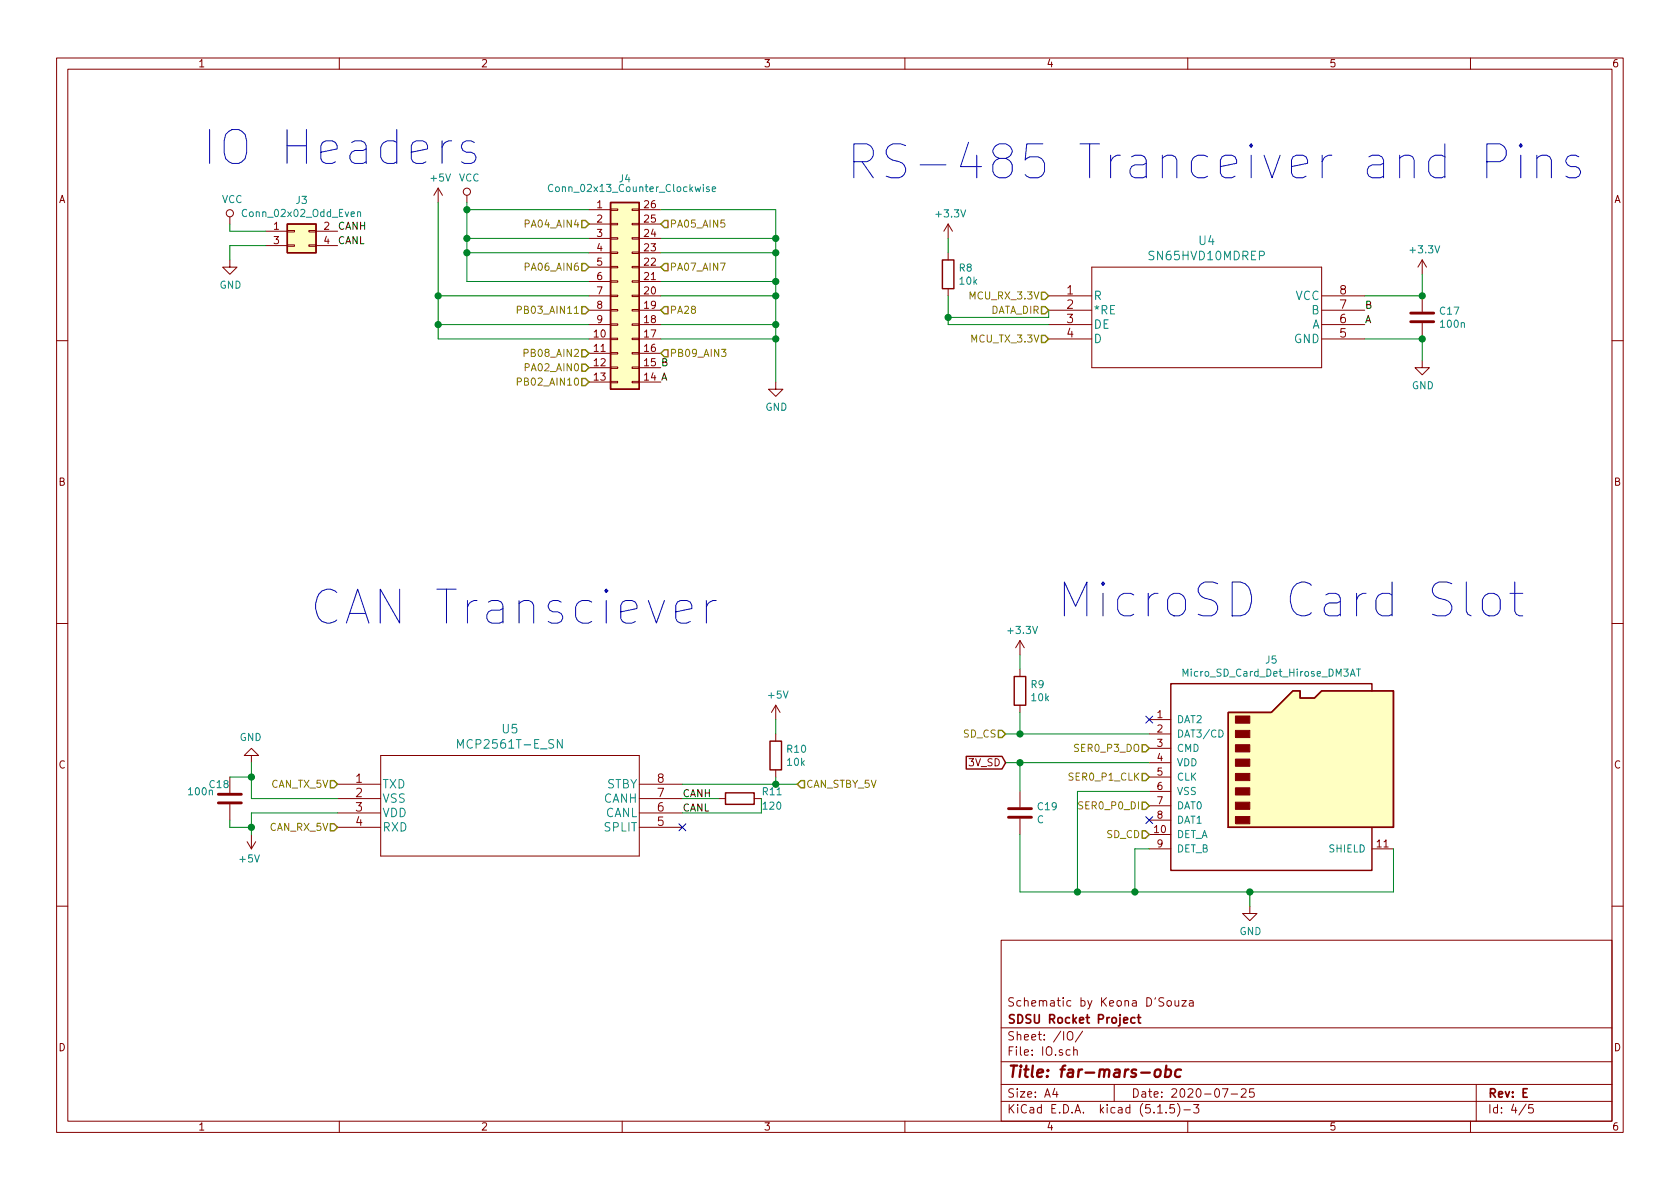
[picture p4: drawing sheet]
EESchema Schematic File Version 4
EELAYER 30 0
EELAYER END
$Descr A4 11693 8268
encoding utf-8
Sheet 4 5
Title "far-mars-obc"
Date "2020-07-25"
Rev "E"
Comp "SDSU Rocket Project"
Comment1 "Schematic by Keona D'Souza"
Comment2 ""
Comment3 ""
Comment4 ""
$EndDescr
Text Notes 1400 1150 0    236  ~ 0
IO Headers\n
$Comp
L Connector_Generic:Conn_02x02_Odd_Even J?
U 1 1
P 2050 1600
AR Path="/5F596132" Ref="J?"  Part="1" 
AR Path="/5F590658/5F596132" Ref="J3"  Part="1" 
AR Path="/5F226419/5F596132" Ref="J?"  Part="1" 
F 0 "J3" H 2100 1817 50  0000 C CNN
F 1 "Conn_02x02_Odd_Even" H 2100 1726 50  0000 C CNN
F 2 "" H 2050 1600 50  0001 C CNN
F 3 "~" H 2050 1600 50  0001 C CNN
	1    2050 1600
	1    0    0    -1  
$EndComp
$Comp
L power:VCC #PWR?
U 1 1
P 1600 1550
AR Path="/5F596138" Ref="#PWR?"  Part="1" 
AR Path="/5F590658/5F596138" Ref="#PWR031"  Part="1" 
AR Path="/5F226419/5F596138" Ref="#PWR?"  Part="1" 
F 0 "#PWR031" H 1600 1400 50  0001 C CNN
F 1 "VCC" H 1617 1723 50  0000 C CNN
F 2 "" H 1600 1550 50  0001 C CNN
F 3 "" H 1600 1550 50  0001 C CNN
	1    1600 1550
	1    0    0    -1  
$EndComp
$Comp
L power:GND #PWR?
U 1 1
P 1600 1800
AR Path="/5F59613E" Ref="#PWR?"  Part="1" 
AR Path="/5F590658/5F59613E" Ref="#PWR033"  Part="1" 
AR Path="/5F226419/5F59613E" Ref="#PWR?"  Part="1" 
F 0 "#PWR033" H 1600 1550 50  0001 C CNN
F 1 "GND" H 1605 1627 50  0000 C CNN
F 2 "" H 1600 1800 50  0001 C CNN
F 3 "" H 1600 1800 50  0001 C CNN
	1    1600 1800
	1    0    0    -1  
$EndComp
Wire Wire Line
	1600 1600 1600 1550
Wire Wire Line
	1600 1600 1850 1600
Wire Wire Line
	1600 1700 1600 1800
Wire Wire Line
	1600 1700 1850 1700
Text Label 2350 1600 0    50   ~ 0
CANH
Text Label 2350 1700 0    50   ~ 0
CANL
$Comp
L Connector_Generic:Conn_02x13_Counter_Clockwise J?
U 1 1
P 4300 2050
AR Path="/5F59614A" Ref="J?"  Part="1" 
AR Path="/5F590658/5F59614A" Ref="J4"  Part="1" 
AR Path="/5F226419/5F59614A" Ref="J?"  Part="1" 
F 0 "J4" H 4350 2867 50  0000 C CNN
F 1 "Conn_02x13_Counter_Clockwise" H 4400 2800 50  0000 C CNN
F 2 "" H 4300 2050 50  0001 C CNN
F 3 "~" H 4300 2050 50  0001 C CNN
	1    4300 2050
	1    0    0    -1  
$EndComp
$Comp
L power:VCC #PWR?
U 1 1
P 3250 1400
AR Path="/5F596150" Ref="#PWR?"  Part="1" 
AR Path="/5F590658/5F596150" Ref="#PWR030"  Part="1" 
AR Path="/5F226419/5F596150" Ref="#PWR?"  Part="1" 
F 0 "#PWR030" H 3250 1250 50  0001 C CNN
F 1 "VCC" H 3267 1573 50  0000 C CNN
F 2 "" H 3250 1400 50  0001 C CNN
F 3 "" H 3250 1400 50  0001 C CNN
	1    3250 1400
	1    0    0    -1  
$EndComp
$Comp
L power:GND #PWR?
U 1 1
P 5400 2650
AR Path="/5F596156" Ref="#PWR?"  Part="1" 
AR Path="/5F590658/5F596156" Ref="#PWR036"  Part="1" 
AR Path="/5F226419/5F596156" Ref="#PWR?"  Part="1" 
F 0 "#PWR036" H 5400 2400 50  0001 C CNN
F 1 "GND" H 5405 2477 50  0000 C CNN
F 2 "" H 5400 2650 50  0001 C CNN
F 3 "" H 5400 2650 50  0001 C CNN
	1    5400 2650
	1    0    0    -1  
$EndComp
Wire Wire Line
	5400 1450 5400 1650
Wire Wire Line
	4600 1450 5400 1450
Wire Wire Line
	3250 1450 4100 1450
Wire Wire Line
	4600 1650 5400 1650
Connection ~ 5400 1650
Wire Wire Line
	4100 1650 3250 1650
Wire Wire Line
	3250 1400 3250 1450
Connection ~ 3250 1450
Wire Wire Line
	3250 1450 3250 1650
Connection ~ 3250 1650
Wire Wire Line
	4600 1750 5400 1750
Wire Wire Line
	5400 1650 5400 1750
Connection ~ 5400 1750
Wire Wire Line
	5400 1750 5400 1950
Wire Wire Line
	4100 1750 3250 1750
Wire Wire Line
	4100 1950 3250 1950
Wire Wire Line
	3250 1650 3250 1750
Connection ~ 3250 1750
Wire Wire Line
	3250 1750 3250 1950
Wire Wire Line
	4600 1950 5400 1950
Connection ~ 5400 1950
Wire Wire Line
	5400 1950 5400 2050
Wire Wire Line
	4100 2050 3050 2050
$Comp
L power:+5V #PWR?
U 1 1
P 3050 1400
AR Path="/5F596173" Ref="#PWR?"  Part="1" 
AR Path="/5F590658/5F596173" Ref="#PWR029"  Part="1" 
AR Path="/5F226419/5F596173" Ref="#PWR?"  Part="1" 
F 0 "#PWR029" H 3050 1250 50  0001 C CNN
F 1 "+5V" H 3065 1573 50  0000 C CNN
F 2 "" H 3050 1400 50  0001 C CNN
F 3 "" H 3050 1400 50  0001 C CNN
	1    3050 1400
	1    0    0    -1  
$EndComp
Wire Wire Line
	4600 2050 5400 2050
Connection ~ 5400 2050
Wire Wire Line
	5400 2050 5400 2250
Wire Wire Line
	4100 2250 3050 2250
Wire Wire Line
	3050 1400 3050 2050
Connection ~ 3050 2050
Wire Wire Line
	3050 2050 3050 2250
Wire Wire Line
	4600 2250 5400 2250
Connection ~ 5400 2250
Wire Wire Line
	5400 2250 5400 2350
Wire Wire Line
	4100 2350 3050 2350
Wire Wire Line
	3050 2350 3050 2250
Connection ~ 3050 2250
Wire Wire Line
	4600 2350 5400 2350
Connection ~ 5400 2350
Wire Wire Line
	5400 2350 5400 2650
Text Label 4750 5550 0    50   ~ 0
CANH
Text Label 4750 5650 0    50   ~ 0
CANL
NoConn ~ 4750 5750
$Comp
L Device:R R?
U 1 1
P 5150 5550
AR Path="/5F599038" Ref="R?"  Part="1" 
AR Path="/5F590658/5F599038" Ref="R11"  Part="1" 
AR Path="/5F226419/5F599038" Ref="R?"  Part="1" 
F 0 "R11" V 5100 5700 50  0000 L CNN
F 1 "120" V 5200 5700 50  0000 L CNN
F 2 "" V 5080 5550 50  0001 C CNN
F 3 "~" H 5150 5550 50  0001 C CNN
	1    5150 5550
	0    1    1    0   
$EndComp
Wire Wire Line
	4750 5550 5000 5550
Wire Wire Line
	5300 5550 5300 5650
Wire Wire Line
	5300 5650 4750 5650
Wire Wire Line
	4750 5450 5400 5450
Wire Wire Line
	5400 5450 5400 5400
Wire Wire Line
	5400 5100 5400 5000
$Comp
L power:+5V #PWR?
U 1 1
P 5400 5000
AR Path="/5F599044" Ref="#PWR?"  Part="1" 
AR Path="/5F590658/5F599044" Ref="#PWR038"  Part="1" 
AR Path="/5F226419/5F599044" Ref="#PWR?"  Part="1" 
F 0 "#PWR038" H 5400 4850 50  0001 C CNN
F 1 "+5V" H 5415 5173 50  0000 C CNN
F 2 "" H 5400 5000 50  0001 C CNN
F 3 "" H 5400 5000 50  0001 C CNN
	1    5400 5000
	1    0    0    -1  
$EndComp
$Comp
L Device:C C?
U 1 1
P 1600 5550
AR Path="/5F59904A" Ref="C?"  Part="1" 
AR Path="/5F590658/5F59904A" Ref="C18"  Part="1" 
AR Path="/5F226419/5F59904A" Ref="C?"  Part="1" 
F 0 "C18" H 1450 5650 50  0000 L CNN
F 1 "100n" H 1300 5600 50  0000 L CNN
F 2 "" H 1638 5400 50  0001 C CNN
F 3 "~" H 1600 5550 50  0001 C CNN
	1    1600 5550
	1    0    0    -1  
$EndComp
$Comp
L power:GND #PWR?
U 1 1
P 1750 5300
AR Path="/5F599050" Ref="#PWR?"  Part="1" 
AR Path="/5F590658/5F599050" Ref="#PWR039"  Part="1" 
AR Path="/5F226419/5F599050" Ref="#PWR?"  Part="1" 
F 0 "#PWR039" H 1750 5050 50  0001 C CNN
F 1 "GND" H 1755 5127 50  0000 C CNN
F 2 "" H 1750 5300 50  0001 C CNN
F 3 "" H 1750 5300 50  0001 C CNN
	1    1750 5300
	-1   0    0    1   
$EndComp
$Comp
L power:+5V #PWR?
U 1 1
P 1750 5800
AR Path="/5F599056" Ref="#PWR?"  Part="1" 
AR Path="/5F590658/5F599056" Ref="#PWR040"  Part="1" 
AR Path="/5F226419/5F599056" Ref="#PWR?"  Part="1" 
F 0 "#PWR040" H 1750 5650 50  0001 C CNN
F 1 "+5V" H 1765 5973 50  0000 C CNN
F 2 "" H 1750 5800 50  0001 C CNN
F 3 "" H 1750 5800 50  0001 C CNN
	1    1750 5800
	-1   0    0    1   
$EndComp
Wire Wire Line
	2350 5550 1750 5550
Wire Wire Line
	2350 5650 1750 5650
Wire Wire Line
	1750 5650 1750 5750
Wire Wire Line
	1600 5400 1750 5400
Wire Wire Line
	1750 5300 1750 5400
Connection ~ 1750 5400
Wire Wire Line
	1750 5400 1750 5550
Wire Wire Line
	1600 5700 1600 5750
Wire Wire Line
	1600 5750 1750 5750
Connection ~ 1750 5750
Wire Wire Line
	1750 5750 1750 5800
Text Notes 2150 4350 0    236  ~ 0
CAN Transciever\n
$Comp
L Device:R R?
U 1 1
P 5400 5250
AR Path="/5F599068" Ref="R?"  Part="1" 
AR Path="/5F590658/5F599068" Ref="R10"  Part="1" 
AR Path="/5F226419/5F599068" Ref="R?"  Part="1" 
F 0 "R10" H 5470 5296 50  0000 L CNN
F 1 "10k" H 5470 5205 50  0000 L CNN
F 2 "" V 5330 5250 50  0001 C CNN
F 3 "~" H 5400 5250 50  0001 C CNN
	1    5400 5250
	1    0    0    -1  
$EndComp
$Comp
L Device:C C?
U 1 1
P 9900 2200
AR Path="/5F59C6F9" Ref="C?"  Part="1" 
AR Path="/5F590658/5F59C6F9" Ref="C17"  Part="1" 
AR Path="/5F226419/5F59C6F9" Ref="C?"  Part="1" 
F 0 "C17" H 10015 2246 50  0000 L CNN
F 1 "100n" H 10015 2155 50  0000 L CNN
F 2 "" H 9938 2050 50  0001 C CNN
F 3 "~" H 9900 2200 50  0001 C CNN
	1    9900 2200
	1    0    0    -1  
$EndComp
$Comp
L power:+3.3V #PWR?
U 1 1
P 9900 1900
AR Path="/5F59C6FF" Ref="#PWR?"  Part="1" 
AR Path="/5F590658/5F59C6FF" Ref="#PWR034"  Part="1" 
AR Path="/5F226419/5F59C6FF" Ref="#PWR?"  Part="1" 
F 0 "#PWR034" H 9900 1750 50  0001 C CNN
F 1 "+3.3V" H 9915 2073 50  0000 C CNN
F 2 "" H 9900 1900 50  0001 C CNN
F 3 "" H 9900 1900 50  0001 C CNN
	1    9900 1900
	1    0    0    -1  
$EndComp
$Comp
L power:GND #PWR?
U 1 1
P 9900 2500
AR Path="/5F59C705" Ref="#PWR?"  Part="1" 
AR Path="/5F590658/5F59C705" Ref="#PWR035"  Part="1" 
AR Path="/5F226419/5F59C705" Ref="#PWR?"  Part="1" 
F 0 "#PWR035" H 9900 2250 50  0001 C CNN
F 1 "GND" H 9905 2327 50  0000 C CNN
F 2 "" H 9900 2500 50  0001 C CNN
F 3 "" H 9900 2500 50  0001 C CNN
	1    9900 2500
	1    0    0    -1  
$EndComp
Wire Wire Line
	9900 2350 9900 2500
Wire Wire Line
	9500 2350 9900 2350
Connection ~ 9900 2350
Wire Wire Line
	9900 1900 9900 2050
Wire Wire Line
	9500 2050 9900 2050
Connection ~ 9900 2050
$Comp
L Device:R R?
U 1 1
P 6600 1900
AR Path="/5F59C714" Ref="R?"  Part="1" 
AR Path="/5F590658/5F59C714" Ref="R8"  Part="1" 
AR Path="/5F226419/5F59C714" Ref="R?"  Part="1" 
F 0 "R8" H 6670 1946 50  0000 L CNN
F 1 "10k" H 6670 1855 50  0000 L CNN
F 2 "" V 6530 1900 50  0001 C CNN
F 3 "~" H 6600 1900 50  0001 C CNN
	1    6600 1900
	1    0    0    -1  
$EndComp
$Comp
L power:+3.3V #PWR?
U 1 1
P 6600 1650
AR Path="/5F59C71A" Ref="#PWR?"  Part="1" 
AR Path="/5F590658/5F59C71A" Ref="#PWR032"  Part="1" 
AR Path="/5F226419/5F59C71A" Ref="#PWR?"  Part="1" 
F 0 "#PWR032" H 6600 1500 50  0001 C CNN
F 1 "+3.3V" H 6615 1823 50  0000 C CNN
F 2 "" H 6600 1650 50  0001 C CNN
F 3 "" H 6600 1650 50  0001 C CNN
	1    6600 1650
	1    0    0    -1  
$EndComp
Wire Wire Line
	6600 1650 6600 1750
Wire Wire Line
	7300 2200 6600 2200
Wire Wire Line
	7300 2250 6600 2250
Text Notes 11050 1250 2    236  ~ 0
RS-485 Tranceiver and Pins\n
Text Notes 7350 4300 0    236  ~ 0
MicroSD Card Slot\n
NoConn ~ 8000 5000
NoConn ~ 8000 5700
$Comp
L power:GND #PWR041
U 1 1
P 8700 6300
AR Path="/5F590658/5F5A21EA" Ref="#PWR041"  Part="1" 
AR Path="/5F226419/5F5A21EA" Ref="#PWR?"  Part="1" 
F 0 "#PWR041" H 8700 6050 50  0001 C CNN
F 1 "GND" H 8705 6127 50  0000 C CNN
F 2 "" H 8700 6300 50  0001 C CNN
F 3 "" H 8700 6300 50  0001 C CNN
	1    8700 6300
	1    0    0    -1  
$EndComp
Wire Wire Line
	9700 5900 9700 6200
Wire Wire Line
	9700 6200 8700 6200
$Comp
L power:+3.3V #PWR037
U 1 1
P 7100 4550
AR Path="/5F590658/5F5A21F2" Ref="#PWR037"  Part="1" 
AR Path="/5F226419/5F5A21F2" Ref="#PWR?"  Part="1" 
F 0 "#PWR037" H 7100 4400 50  0001 C CNN
F 1 "+3.3V" H 7115 4723 50  0000 C CNN
F 2 "" H 7100 4550 50  0001 C CNN
F 3 "" H 7100 4550 50  0001 C CNN
	1    7100 4550
	1    0    0    -1  
$EndComp
$Comp
L Device:R R9
U 1 1
P 7100 4800
AR Path="/5F590658/5F5A21F8" Ref="R9"  Part="1" 
AR Path="/5F226419/5F5A21F8" Ref="R?"  Part="1" 
F 0 "R9" H 7170 4846 50  0000 L CNN
F 1 "10k" H 7170 4755 50  0000 L CNN
F 2 "" V 7030 4800 50  0001 C CNN
F 3 "~" H 7100 4800 50  0001 C CNN
	1    7100 4800
	1    0    0    -1  
$EndComp
Wire Wire Line
	7100 4550 7100 4650
Wire Wire Line
	7100 4950 7100 5100
Wire Wire Line
	7100 5100 8000 5100
$Comp
L Device:C C19
U 1 1
P 7100 5650
AR Path="/5F590658/5F5A2201" Ref="C19"  Part="1" 
AR Path="/5F226419/5F5A2201" Ref="C?"  Part="1" 
F 0 "C19" H 7215 5696 50  0000 L CNN
F 1 "C" H 7215 5605 50  0000 L CNN
F 2 "" H 7138 5500 50  0001 C CNN
F 3 "~" H 7100 5650 50  0001 C CNN
	1    7100 5650
	1    0    0    -1  
$EndComp
Wire Wire Line
	7100 5300 7100 5500
Wire Wire Line
	7100 5800 7100 6200
Wire Wire Line
	7100 6200 7500 6200
Connection ~ 8700 6200
Wire Wire Line
	7500 5500 7500 6200
Connection ~ 7500 6200
Wire Wire Line
	7500 6200 7900 6200
Wire Wire Line
	7500 5500 8000 5500
Wire Wire Line
	8700 6200 8700 6300
$Comp
L far-mars-custom:MCP2561T-E_SN U5
U 1 1
P 2350 5450
AR Path="/5F590658/5F1C9BFD" Ref="U5"  Part="1" 
AR Path="/5F226419/5F1C9BFD" Ref="U?"  Part="1" 
F 0 "U5" H 3550 5837 60  0000 C CNN
F 1 "MCP2561T-E_SN" H 3550 5731 60  0000 C CNN
F 2 "SOIC8-N_MC_MCH" H 3550 5690 60  0001 C CNN
F 3 "" H 2350 5450 60  0000 C CNN
	1    2350 5450
	1    0    0    -1  
$EndComp
$Comp
L far-mars-custom:SN65HVD10MDREP U4
U 1 1
P 7300 2050
AR Path="/5F590658/5F1CDA65" Ref="U4"  Part="1" 
AR Path="/5F226419/5F1CDA65" Ref="U?"  Part="1" 
F 0 "U4" H 8400 2437 60  0000 C CNN
F 1 "SN65HVD10MDREP" H 8400 2331 60  0000 C CNN
F 2 "D8" H 8400 2290 60  0001 C CNN
F 3 "" H 7300 2050 60  0000 C CNN
	1    7300 2050
	1    0    0    -1  
$EndComp
Text HLabel 2350 5450 0    50   Input ~ 0
CAN_TX_5V
Text HLabel 2350 5750 0    50   Input ~ 0
CAN_RX_5V
Text HLabel 5550 5450 2    50   Input ~ 0
CAN_STBY_5V
Wire Wire Line
	5400 5450 5550 5450
Connection ~ 5400 5450
Text HLabel 8000 5600 0    50   Input ~ 0
SER0_P0_DI
Text HLabel 8000 5400 0    50   Input ~ 0
SER0_P1_CLK
Text HLabel 8000 5200 0    50   Input ~ 0
SER0_P3_DO
Text HLabel 7000 5100 0    50   Input ~ 0
SD_CS
Text HLabel 7300 2050 0    50   Input ~ 0
MCU_RX_3.3V
Text HLabel 7300 2150 0    50   Input ~ 0
DATA_DIR
Text HLabel 7300 2350 0    50   Input ~ 0
MCU_TX_3.3V
Wire Wire Line
	6600 2050 6600 2200
Connection ~ 6600 2200
Wire Wire Line
	6600 2200 6600 2250
Wire Wire Line
	7300 2200 7300 2150
Text HLabel 4600 1550 2    50   Input ~ 0
PA05_AIN5
Text HLabel 4600 1850 2    50   Input ~ 0
PA07_AIN7
Text HLabel 4600 2150 2    50   Input ~ 0
PA28
Text HLabel 4600 2450 2    50   Input ~ 0
PB09_AIN3
Text HLabel 4100 1550 0    50   Input ~ 0
PA04_AIN4
Text HLabel 4100 1850 0    50   Input ~ 0
PA06_AIN6
Text HLabel 4100 2150 0    50   Input ~ 0
PB03_AIN11
Text HLabel 4100 2450 0    50   Input ~ 0
PB08_AIN2
Text HLabel 4100 2550 0    50   Input ~ 0
PA02_AIN0
Text HLabel 4100 2650 0    50   Input ~ 0
PB02_AIN10
Text GLabel 7000 5300 0    50   Input ~ 0
3V_SD
Wire Wire Line
	7000 5100 7100 5100
Connection ~ 7100 5100
Wire Wire Line
	7000 5300 7100 5300
Connection ~ 7100 5300
Wire Wire Line
	7100 5300 8000 5300
Text Label 4600 2550 0    50   ~ 0
B
Text Label 4600 2650 0    50   ~ 0
A
Text Label 9500 2150 0    50   ~ 0
B
Text Label 9500 2250 0    50   ~ 0
A
$Comp
L Connector:Micro_SD_Card_Det_Hirose_DM3AT J5
U 1 1
P 8900 5400
F 0 "J5" H 8850 6217 50  0000 C CNN
F 1 "Micro_SD_Card_Det_Hirose_DM3AT" H 8850 6126 50  0000 C CNN
F 2 "" H 10950 6100 50  0001 C CNN
F 3 "https://www.hirose.com/product/en/download_file/key_name/DM3/category/Catalog/doc_file_id/49662/?file_category_id=4&item_id=195&is_series=1" H 8900 5500 50  0001 C CNN
	1    8900 5400
	1    0    0    -1  
$EndComp
Wire Wire Line
	8000 5900 7900 5900
Wire Wire Line
	7900 5900 7900 6200
Connection ~ 7900 6200
Wire Wire Line
	7900 6200 8700 6200
Text HLabel 8000 5800 0    50   Input ~ 0
SD_CD
$EndSCHEMATC
